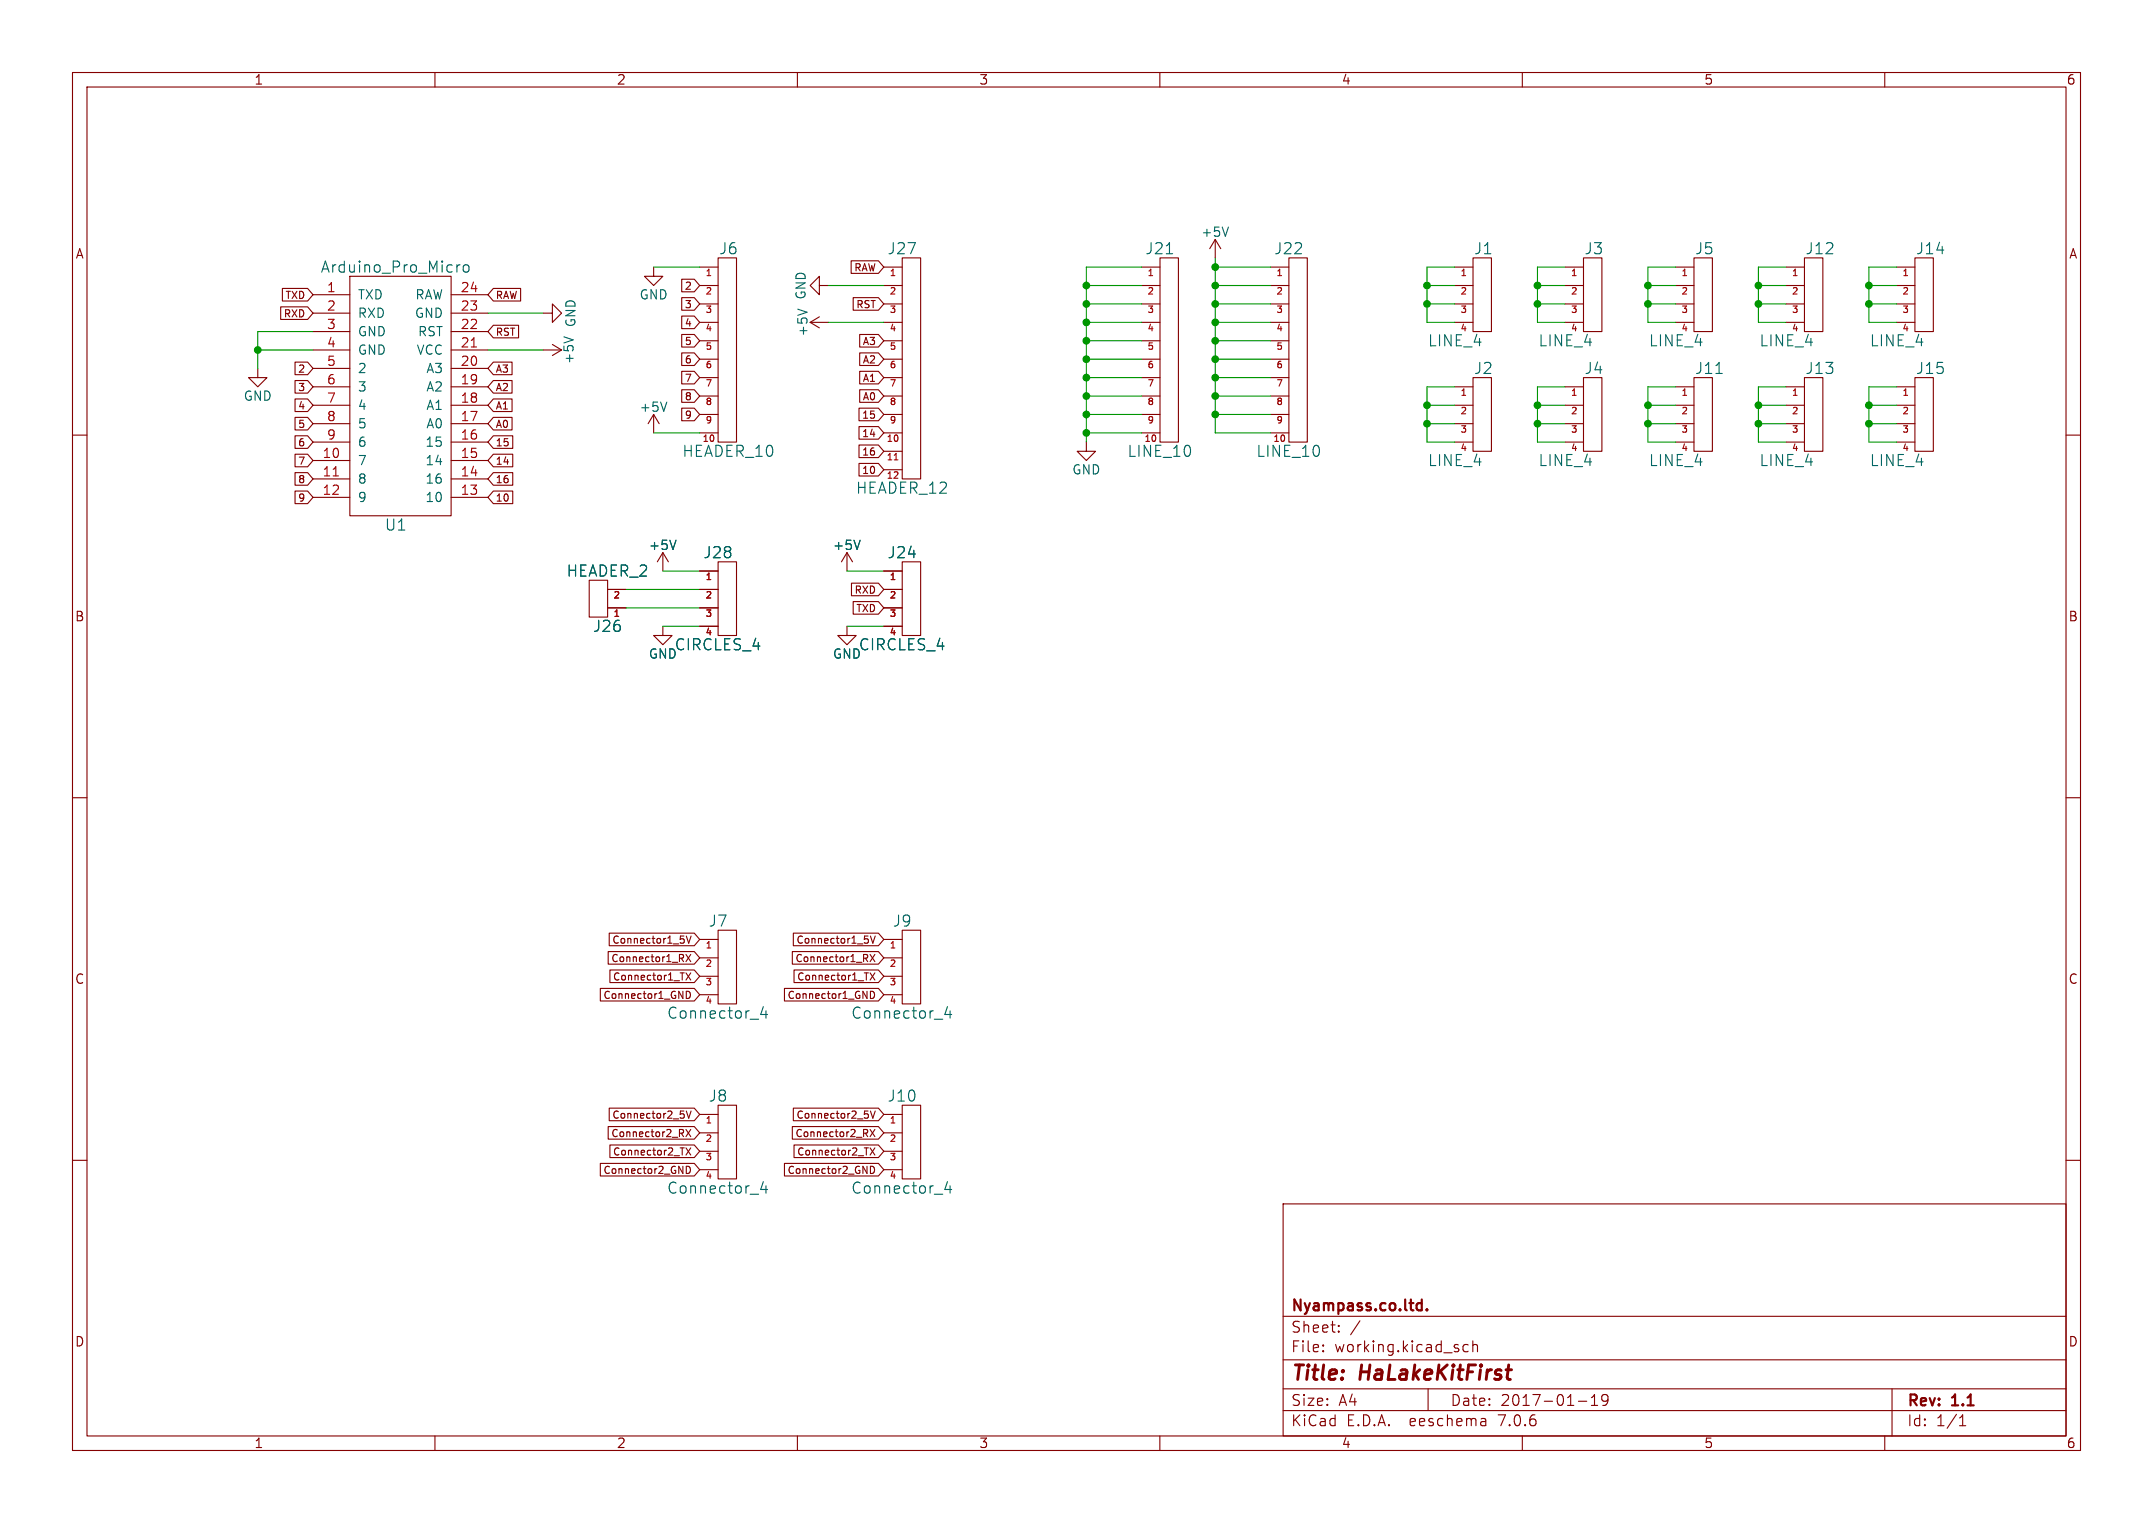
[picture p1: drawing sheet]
EESchema Schematic File Version 2
LIBS:power
LIBS:device
LIBS:transistors
LIBS:conn
LIBS:linear
LIBS:regul
LIBS:74xx
LIBS:cmos4000
LIBS:adc-dac
LIBS:memory
LIBS:xilinx
LIBS:microcontrollers
LIBS:dsp
LIBS:microchip
LIBS:analog_switches
LIBS:motorola
LIBS:texas
LIBS:intel
LIBS:audio
LIBS:interface
LIBS:digital-audio
LIBS:philips
LIBS:display
LIBS:cypress
LIBS:siliconi
LIBS:opto
LIBS:atmel
LIBS:contrib
LIBS:valves
LIBS:arduino_pro_micro
LIBS:w_connectors
LIBS:halakekit_first_break-cache
EELAYER 25 0
EELAYER END
$Descr A4 11693 8268
encoding utf-8
Sheet 1 1
Title "HaLakeKitFirst"
Date "2017-01-19"
Rev "1.1"
Comp "Nyampass.co.ltd."
Comment1 ""
Comment2 ""
Comment3 ""
Comment4 ""
$EndDescr
$Comp
L Arduino_Pro_Micro U1
U 1 1
P 2150 1700
F 0 "U1" H 2150 550 60  0000 C CNN
F 1 "Arduino_Pro_Micro" H 2150 1950 60  0000 C CNN
F 2 "arduino_pro_micro:Arduino Pro Micro" H 2150 1700 60  0001 C CNN
F 3 "" H 2150 1700 60  0000 C CNN
	1    2150 1700
	1    0    0    -1  
$EndComp
$Comp
L HEADER_4 J24
U 1 1
P 4900 3250
F 0 "J24" H 4900 3500 60  0000 C CNN
F 1 "CIRCLES_4" H 4900 3000 60  0000 C CNN
F 2 "simple_headers:Pin_Header_Circle_1x04" H 4900 3250 60  0001 C CNN
F 3 "" H 4900 3250 60  0000 C CNN
	1    4900 3250
	1    0    0    -1  
$EndComp
$Comp
L HEADER_4 J28
U 1 1
P 3900 3250
F 0 "J28" H 3900 3500 60  0000 C CNN
F 1 "CIRCLES_4" H 3900 3000 60  0000 C CNN
F 2 "simple_headers:Pin_Header_Circle_1x04" H 3900 3250 60  0001 C CNN
F 3 "" H 3900 3250 60  0000 C CNN
	1    3900 3250
	1    0    0    -1  
$EndComp
Text GLabel 1700 1600 0    39   Input ~ 0
TXD
Text GLabel 1700 1700 0    39   Input ~ 0
RXD
Text GLabel 1700 2000 0    39   Input ~ 0
2
Text GLabel 1700 2100 0    39   Input ~ 0
3
Text GLabel 1700 2200 0    39   Input ~ 0
4
Text GLabel 1700 2300 0    39   Input ~ 0
5
Text GLabel 1700 2400 0    39   Input ~ 0
6
Text GLabel 1700 2500 0    39   Input ~ 0
7
Text GLabel 1700 2600 0    39   Input ~ 0
8
Text GLabel 1700 2700 0    39   Input ~ 0
9
Text GLabel 2650 1600 2    39   Input ~ 0
RAW
Text GLabel 2650 1800 2    39   Input ~ 0
RST
Text GLabel 2650 2000 2    39   Input ~ 0
A3
Text GLabel 2650 2100 2    39   Input ~ 0
A2
Text GLabel 2650 2200 2    39   Input ~ 0
A1
Text GLabel 2650 2300 2    39   Input ~ 0
A0
Text GLabel 2650 2400 2    39   Input ~ 0
15
Text GLabel 2650 2500 2    39   Input ~ 0
14
Text GLabel 2650 2600 2    39   Input ~ 0
16
Text GLabel 2650 2700 2    39   Input ~ 0
10
$Comp
L GND #PWR01
U 1 1
P 1400 2000
F 0 "#PWR01" H 1400 1750 50  0001 C CNN
F 1 "GND" H 1400 1850 50  0000 C CNN
F 2 "" H 1400 2000 50  0000 C CNN
F 3 "" H 1400 2000 50  0000 C CNN
	1    1400 2000
	1    0    0    -1  
$EndComp
$Comp
L GND #PWR02
U 1 1
P 2950 1700
F 0 "#PWR02" H 2950 1450 50  0001 C CNN
F 1 "GND" H 2950 1550 50  0000 C CNN
F 2 "" H 2950 1700 50  0000 C CNN
F 3 "" H 2950 1700 50  0000 C CNN
	1    2950 1700
	0    -1   -1   0   
$EndComp
$Comp
L +5V #PWR03
U 1 1
P 2950 1900
F 0 "#PWR03" H 2950 1750 50  0001 C CNN
F 1 "+5V" H 2950 2040 50  0000 C CNN
F 2 "" H 2950 1900 50  0000 C CNN
F 3 "" H 2950 1900 50  0000 C CNN
	1    2950 1900
	0    1    1    0   
$EndComp
$Comp
L +5V #PWR04
U 1 1
P 4600 3100
F 0 "#PWR04" H 4600 2950 50  0001 C CNN
F 1 "+5V" H 4600 3240 50  0000 C CNN
F 2 "" H 4600 3100 50  0000 C CNN
F 3 "" H 4600 3100 50  0000 C CNN
	1    4600 3100
	1    0    0    -1  
$EndComp
$Comp
L +5V #PWR05
U 1 1
P 3600 3100
F 0 "#PWR05" H 3600 2950 50  0001 C CNN
F 1 "+5V" H 3600 3240 50  0000 C CNN
F 2 "" H 3600 3100 50  0000 C CNN
F 3 "" H 3600 3100 50  0000 C CNN
	1    3600 3100
	1    0    0    -1  
$EndComp
$Comp
L GND #PWR06
U 1 1
P 4600 3400
F 0 "#PWR06" H 4600 3150 50  0001 C CNN
F 1 "GND" H 4600 3250 50  0000 C CNN
F 2 "" H 4600 3400 50  0000 C CNN
F 3 "" H 4600 3400 50  0000 C CNN
	1    4600 3400
	1    0    0    -1  
$EndComp
$Comp
L GND #PWR07
U 1 1
P 3600 3400
F 0 "#PWR07" H 3600 3150 50  0001 C CNN
F 1 "GND" H 3600 3250 50  0000 C CNN
F 2 "" H 3600 3400 50  0000 C CNN
F 3 "" H 3600 3400 50  0000 C CNN
	1    3600 3400
	1    0    0    -1  
$EndComp
$Comp
L HEADER_2 J26
U 1 1
P 3300 3250
F 0 "J26" H 3300 3400 60  0000 C CNN
F 1 "HEADER_2" H 3300 3100 60  0000 C CNN
F 2 "simple_headers:Pin_Header_Straight_1x02" H 3300 3250 60  0001 C CNN
F 3 "" H 3300 3250 60  0000 C CNN
	1    3300 3250
	-1   0    0    1   
$EndComp
Text GLabel 3800 1550 0    39   Input ~ 0
2
Text GLabel 3800 1650 0    39   Input ~ 0
3
Text GLabel 3800 1750 0    39   Input ~ 0
4
Text GLabel 3800 1850 0    39   Input ~ 0
5
Text GLabel 3800 1950 0    39   Input ~ 0
6
Text GLabel 3800 2050 0    39   Input ~ 0
7
Text GLabel 3800 2150 0    39   Input ~ 0
8
Text GLabel 3800 2250 0    39   Input ~ 0
9
Text GLabel 4800 2550 0    39   Input ~ 0
10
Text GLabel 4800 2450 0    39   Input ~ 0
16
Text GLabel 4800 2350 0    39   Input ~ 0
14
Text GLabel 4800 2250 0    39   Input ~ 0
15
Text GLabel 4800 2150 0    39   Input ~ 0
A0
Text GLabel 4800 2050 0    39   Input ~ 0
A1
Text GLabel 4800 1950 0    39   Input ~ 0
A2
Text GLabel 4800 1850 0    39   Input ~ 0
A3
$Comp
L +5V #PWR08
U 1 1
P 6600 1400
F 0 "#PWR08" H 6600 1250 50  0001 C CNN
F 1 "+5V" H 6600 1540 50  0000 C CNN
F 2 "" H 6600 1400 50  0000 C CNN
F 3 "" H 6600 1400 50  0000 C CNN
	1    6600 1400
	1    0    0    -1  
$EndComp
$Comp
L GND #PWR09
U 1 1
P 5900 2400
F 0 "#PWR09" H 5900 2150 50  0001 C CNN
F 1 "GND" H 5900 2250 50  0000 C CNN
F 2 "" H 5900 2400 50  0000 C CNN
F 3 "" H 5900 2400 50  0000 C CNN
	1    5900 2400
	1    0    0    -1  
$EndComp
$Comp
L HEADER_10 J22
U 1 1
P 7000 1900
F 0 "J22" H 7000 2450 60  0000 C CNN
F 1 "LINE_10" H 7000 1350 60  0000 C CNN
F 2 "simple_headers:Pin_Header_Straight_1x10" H 7000 1900 60  0001 C CNN
F 3 "" H 7000 1900 60  0000 C CNN
	1    7000 1900
	1    0    0    -1  
$EndComp
$Comp
L HEADER_10 J21
U 1 1
P 6300 1900
F 0 "J21" H 6300 2450 60  0000 C CNN
F 1 "LINE_10" H 6300 1350 60  0000 C CNN
F 2 "simple_headers:Pin_Header_Straight_1x10" H 6300 1900 60  0001 C CNN
F 3 "" H 6300 1900 60  0000 C CNN
	1    6300 1900
	1    0    0    -1  
$EndComp
$Comp
L HEADER_12 J27
U 1 1
P 4900 2000
F 0 "J27" H 4900 2650 60  0000 C CNN
F 1 "HEADER_12" H 4900 1350 60  0000 C CNN
F 2 "simple_headers:Pin_Header_Straight_1x12" H 4900 2000 60  0001 C CNN
F 3 "" H 4900 2000 60  0000 C CNN
	1    4900 2000
	1    0    0    -1  
$EndComp
Text GLabel 4800 1650 0    39   Input ~ 0
RST
Text GLabel 4800 1450 0    39   Input ~ 0
RAW
$Comp
L +5V #PWR010
U 1 1
P 4500 1750
F 0 "#PWR010" H 4500 1600 50  0001 C CNN
F 1 "+5V" H 4500 1890 50  0000 C CNN
F 2 "" H 4500 1750 50  0000 C CNN
F 3 "" H 4500 1750 50  0000 C CNN
	1    4500 1750
	0    -1   -1   0   
$EndComp
$Comp
L GND #PWR011
U 1 1
P 4500 1550
F 0 "#PWR011" H 4500 1300 50  0001 C CNN
F 1 "GND" H 4500 1400 50  0000 C CNN
F 2 "" H 4500 1550 50  0000 C CNN
F 3 "" H 4500 1550 50  0000 C CNN
	1    4500 1550
	0    1    1    0   
$EndComp
Wire Wire Line
	2650 1700 2950 1700
Wire Wire Line
	2650 1900 2950 1900
Wire Wire Line
	1400 1800 1400 2000
Wire Wire Line
	1400 1800 1700 1800
Wire Wire Line
	1700 1900 1400 1900
Connection ~ 1400 1900
Wire Wire Line
	4600 3100 4800 3100
Wire Wire Line
	4600 3400 4800 3400
Wire Wire Line
	3600 3100 3800 3100
Wire Wire Line
	3600 3400 3800 3400
Wire Wire Line
	3400 3200 3800 3200
Wire Wire Line
	3400 3300 3800 3300
Wire Wire Line
	6600 1400 6600 2350
Wire Wire Line
	6600 2350 6900 2350
Wire Wire Line
	5900 1450 5900 2400
Wire Wire Line
	5900 1450 6200 1450
Wire Wire Line
	6200 1750 5900 1750
Connection ~ 5900 1750
Wire Wire Line
	6200 1850 5900 1850
Connection ~ 5900 1850
Wire Wire Line
	6200 1950 5900 1950
Connection ~ 5900 1950
Wire Wire Line
	6200 2050 5900 2050
Connection ~ 5900 2050
Wire Wire Line
	6200 2150 5900 2150
Connection ~ 5900 2150
Wire Wire Line
	6200 2250 5900 2250
Connection ~ 5900 2250
Wire Wire Line
	6200 2350 5900 2350
Connection ~ 5900 2350
Wire Wire Line
	6900 1450 6600 1450
Connection ~ 6600 1450
Wire Wire Line
	6900 1550 6600 1550
Connection ~ 6600 1550
Wire Wire Line
	6900 1650 6600 1650
Connection ~ 6600 1650
Wire Wire Line
	6900 1750 6600 1750
Connection ~ 6600 1750
Wire Wire Line
	6900 1850 6600 1850
Connection ~ 6600 1850
Wire Wire Line
	6900 1950 6600 1950
Connection ~ 6600 1950
Wire Wire Line
	6900 2050 6600 2050
Connection ~ 6600 2050
Wire Wire Line
	6900 2150 6600 2150
Connection ~ 6600 2150
Wire Wire Line
	6600 2250 6900 2250
Connection ~ 6600 2250
Wire Wire Line
	5900 1550 6200 1550
Connection ~ 5900 1550
Wire Wire Line
	5900 1650 6200 1650
Connection ~ 5900 1650
Wire Wire Line
	4500 1550 4800 1550
Wire Wire Line
	4500 1750 4800 1750
$Comp
L GND #PWR012
U 1 1
P 3550 1450
F 0 "#PWR012" H 3550 1200 50  0001 C CNN
F 1 "GND" H 3550 1300 50  0000 C CNN
F 2 "" H 3550 1450 50  0000 C CNN
F 3 "" H 3550 1450 50  0000 C CNN
	1    3550 1450
	1    0    0    -1  
$EndComp
Wire Wire Line
	3550 1450 3800 1450
$Comp
L +5V #PWR013
U 1 1
P 3550 2350
F 0 "#PWR013" H 3550 2200 50  0001 C CNN
F 1 "+5V" H 3550 2490 50  0000 C CNN
F 2 "" H 3550 2350 50  0000 C CNN
F 3 "" H 3550 2350 50  0000 C CNN
	1    3550 2350
	1    0    0    -1  
$EndComp
Text GLabel 4800 3200 0    39   Input ~ 0
RXD
Text GLabel 4800 3300 0    39   Input ~ 0
TXD
Wire Wire Line
	3550 2350 3800 2350
$Comp
L HEADER_10 J6
U 1 1
P 3900 1900
F 0 "J6" H 3900 2450 60  0000 L CNN
F 1 "HEADER_10" H 3700 1350 60  0000 L CNN
F 2 "simple_headers:Pin_Header_Straight_1x10" H 3900 1900 60  0001 C CNN
F 3 "" H 3900 1900 60  0000 C CNN
	1    3900 1900
	1    0    0    -1  
$EndComp
$Comp
L HEADER_4 J9
U 1 1
P 4900 5250
F 0 "J9" H 4900 5500 60  0000 C CNN
F 1 "Connector_4" H 4900 5000 60  0000 C CNN
F 2 "simple_headers:Pin_Header_Straight_1x04" H 4900 5250 60  0001 C CNN
F 3 "" H 4900 5250 60  0000 C CNN
	1    4900 5250
	1    0    0    -1  
$EndComp
Text GLabel 4800 5200 0    39   Input ~ 0
Connector1_RX
Text GLabel 4800 5300 0    39   Input ~ 0
Connector1_TX
Text GLabel 4800 5100 0    39   Input ~ 0
Connector1_5V
Text GLabel 4800 5400 0    39   Input ~ 0
Connector1_GND
$Comp
L HEADER_4 J7
U 1 1
P 3900 5250
F 0 "J7" H 3900 5500 60  0000 C CNN
F 1 "Connector_4" H 3900 5000 60  0000 C CNN
F 2 "simple_headers:Pin_Header_Straight_1x04" H 3900 5250 60  0001 C CNN
F 3 "" H 3900 5250 60  0000 C CNN
	1    3900 5250
	1    0    0    -1  
$EndComp
Text GLabel 3800 5200 0    39   Input ~ 0
Connector1_RX
Text GLabel 3800 5300 0    39   Input ~ 0
Connector1_TX
Text GLabel 3800 5100 0    39   Input ~ 0
Connector1_5V
Text GLabel 3800 5400 0    39   Input ~ 0
Connector1_GND
$Comp
L HEADER_4 J8
U 1 1
P 3900 6200
F 0 "J8" H 3900 6450 60  0000 C CNN
F 1 "Connector_4" H 3900 5950 60  0000 C CNN
F 2 "simple_headers:Pin_Header_Straight_1x04" H 3900 6200 60  0001 C CNN
F 3 "" H 3900 6200 60  0000 C CNN
	1    3900 6200
	1    0    0    -1  
$EndComp
Text GLabel 3800 6150 0    39   Input ~ 0
Connector2_RX
Text GLabel 3800 6250 0    39   Input ~ 0
Connector2_TX
Text GLabel 3800 6050 0    39   Input ~ 0
Connector2_5V
Text GLabel 3800 6350 0    39   Input ~ 0
Connector2_GND
$Comp
L HEADER_4 J10
U 1 1
P 4900 6200
F 0 "J10" H 4900 6450 60  0000 C CNN
F 1 "Connector_4" H 4900 5950 60  0000 C CNN
F 2 "simple_headers:Pin_Header_Straight_1x04" H 4900 6200 60  0001 C CNN
F 3 "" H 4900 6200 60  0000 C CNN
	1    4900 6200
	1    0    0    -1  
$EndComp
Text GLabel 4800 6150 0    39   Input ~ 0
Connector2_RX
Text GLabel 4800 6250 0    39   Input ~ 0
Connector2_TX
Text GLabel 4800 6050 0    39   Input ~ 0
Connector2_5V
Text GLabel 4800 6350 0    39   Input ~ 0
Connector2_GND
$Comp
L HEADER_4 J1
U 1 1
P 8000 1600
F 0 "J1" H 8000 1850 60  0000 L CNN
F 1 "LINE_4" H 7750 1350 60  0000 L CNN
F 2 "simple_headers:Pin_Header_Connect_1x04" H 8000 1600 60  0001 C CNN
F 3 "" H 8000 1600 60  0000 C CNN
	1    8000 1600
	1    0    0    -1  
$EndComp
Wire Wire Line
	7900 1450 7750 1450
Wire Wire Line
	7750 1450 7750 1750
Wire Wire Line
	7750 1750 7900 1750
Wire Wire Line
	7900 1650 7750 1650
Connection ~ 7750 1650
Wire Wire Line
	7900 1550 7750 1550
Connection ~ 7750 1550
$Comp
L HEADER_4 J2
U 1 1
P 8000 2250
F 0 "J2" H 8000 2500 60  0000 L CNN
F 1 "LINE_4" H 7750 2000 60  0000 L CNN
F 2 "simple_headers:Pin_Header_Connect_1x04" H 8000 2250 60  0001 C CNN
F 3 "" H 8000 2250 60  0000 C CNN
	1    8000 2250
	1    0    0    -1  
$EndComp
Wire Wire Line
	7900 2100 7750 2100
Wire Wire Line
	7750 2100 7750 2400
Wire Wire Line
	7750 2400 7900 2400
Wire Wire Line
	7900 2300 7750 2300
Connection ~ 7750 2300
Wire Wire Line
	7900 2200 7750 2200
Connection ~ 7750 2200
$Comp
L HEADER_4 J3
U 1 1
P 8600 1600
F 0 "J3" H 8600 1850 60  0000 L CNN
F 1 "LINE_4" H 8350 1350 60  0000 L CNN
F 2 "simple_headers:Pin_Header_Connect_1x04" H 8600 1600 60  0001 C CNN
F 3 "" H 8600 1600 60  0000 C CNN
	1    8600 1600
	1    0    0    -1  
$EndComp
Wire Wire Line
	8500 1450 8350 1450
Wire Wire Line
	8350 1450 8350 1750
Wire Wire Line
	8350 1750 8500 1750
Wire Wire Line
	8500 1650 8350 1650
Connection ~ 8350 1650
Wire Wire Line
	8500 1550 8350 1550
Connection ~ 8350 1550
$Comp
L HEADER_4 J4
U 1 1
P 8600 2250
F 0 "J4" H 8600 2500 60  0000 L CNN
F 1 "LINE_4" H 8350 2000 60  0000 L CNN
F 2 "simple_headers:Pin_Header_Connect_1x04" H 8600 2250 60  0001 C CNN
F 3 "" H 8600 2250 60  0000 C CNN
	1    8600 2250
	1    0    0    -1  
$EndComp
Wire Wire Line
	8500 2100 8350 2100
Wire Wire Line
	8350 2100 8350 2400
Wire Wire Line
	8350 2400 8500 2400
Wire Wire Line
	8500 2300 8350 2300
Connection ~ 8350 2300
Wire Wire Line
	8500 2200 8350 2200
Connection ~ 8350 2200
$Comp
L HEADER_4 J5
U 1 1
P 9200 1600
F 0 "J5" H 9200 1850 60  0000 L CNN
F 1 "LINE_4" H 8950 1350 60  0000 L CNN
F 2 "simple_headers:Pin_Header_Connect_1x04" H 9200 1600 60  0001 C CNN
F 3 "" H 9200 1600 60  0000 C CNN
	1    9200 1600
	1    0    0    -1  
$EndComp
Wire Wire Line
	9100 1450 8950 1450
Wire Wire Line
	8950 1450 8950 1750
Wire Wire Line
	8950 1750 9100 1750
Wire Wire Line
	9100 1650 8950 1650
Connection ~ 8950 1650
Wire Wire Line
	9100 1550 8950 1550
Connection ~ 8950 1550
$Comp
L HEADER_4 J11
U 1 1
P 9200 2250
F 0 "J11" H 9200 2500 60  0000 L CNN
F 1 "LINE_4" H 8950 2000 60  0000 L CNN
F 2 "simple_headers:Pin_Header_Connect_1x04" H 9200 2250 60  0001 C CNN
F 3 "" H 9200 2250 60  0000 C CNN
	1    9200 2250
	1    0    0    -1  
$EndComp
Wire Wire Line
	9100 2100 8950 2100
Wire Wire Line
	8950 2100 8950 2400
Wire Wire Line
	8950 2400 9100 2400
Wire Wire Line
	9100 2300 8950 2300
Connection ~ 8950 2300
Wire Wire Line
	9100 2200 8950 2200
Connection ~ 8950 2200
$Comp
L HEADER_4 J12
U 1 1
P 9800 1600
F 0 "J12" H 9800 1850 60  0000 L CNN
F 1 "LINE_4" H 9550 1350 60  0000 L CNN
F 2 "simple_headers:Pin_Header_Connect_1x04" H 9800 1600 60  0001 C CNN
F 3 "" H 9800 1600 60  0000 C CNN
	1    9800 1600
	1    0    0    -1  
$EndComp
Wire Wire Line
	9700 1450 9550 1450
Wire Wire Line
	9550 1450 9550 1750
Wire Wire Line
	9550 1750 9700 1750
Wire Wire Line
	9700 1650 9550 1650
Connection ~ 9550 1650
Wire Wire Line
	9700 1550 9550 1550
Connection ~ 9550 1550
$Comp
L HEADER_4 J13
U 1 1
P 9800 2250
F 0 "J13" H 9800 2500 60  0000 L CNN
F 1 "LINE_4" H 9550 2000 60  0000 L CNN
F 2 "simple_headers:Pin_Header_Connect_1x04" H 9800 2250 60  0001 C CNN
F 3 "" H 9800 2250 60  0000 C CNN
	1    9800 2250
	1    0    0    -1  
$EndComp
Wire Wire Line
	9700 2100 9550 2100
Wire Wire Line
	9550 2100 9550 2400
Wire Wire Line
	9550 2400 9700 2400
Wire Wire Line
	9700 2300 9550 2300
Connection ~ 9550 2300
Wire Wire Line
	9700 2200 9550 2200
Connection ~ 9550 2200
$Comp
L HEADER_4 J14
U 1 1
P 10400 1600
F 0 "J14" H 10400 1850 60  0000 L CNN
F 1 "LINE_4" H 10150 1350 60  0000 L CNN
F 2 "simple_headers:Pin_Header_Connect_1x04" H 10400 1600 60  0001 C CNN
F 3 "" H 10400 1600 60  0000 C CNN
	1    10400 1600
	1    0    0    -1  
$EndComp
Wire Wire Line
	10300 1450 10150 1450
Wire Wire Line
	10150 1450 10150 1750
Wire Wire Line
	10150 1750 10300 1750
Wire Wire Line
	10300 1650 10150 1650
Connection ~ 10150 1650
Wire Wire Line
	10300 1550 10150 1550
Connection ~ 10150 1550
$Comp
L HEADER_4 J15
U 1 1
P 10400 2250
F 0 "J15" H 10400 2500 60  0000 L CNN
F 1 "LINE_4" H 10150 2000 60  0000 L CNN
F 2 "simple_headers:Pin_Header_Connect_1x04" H 10400 2250 60  0001 C CNN
F 3 "" H 10400 2250 60  0000 C CNN
	1    10400 2250
	1    0    0    -1  
$EndComp
Wire Wire Line
	10300 2100 10150 2100
Wire Wire Line
	10150 2100 10150 2400
Wire Wire Line
	10150 2400 10300 2400
Wire Wire Line
	10300 2300 10150 2300
Connection ~ 10150 2300
Wire Wire Line
	10300 2200 10150 2200
Connection ~ 10150 2200
$EndSCHEMATC
